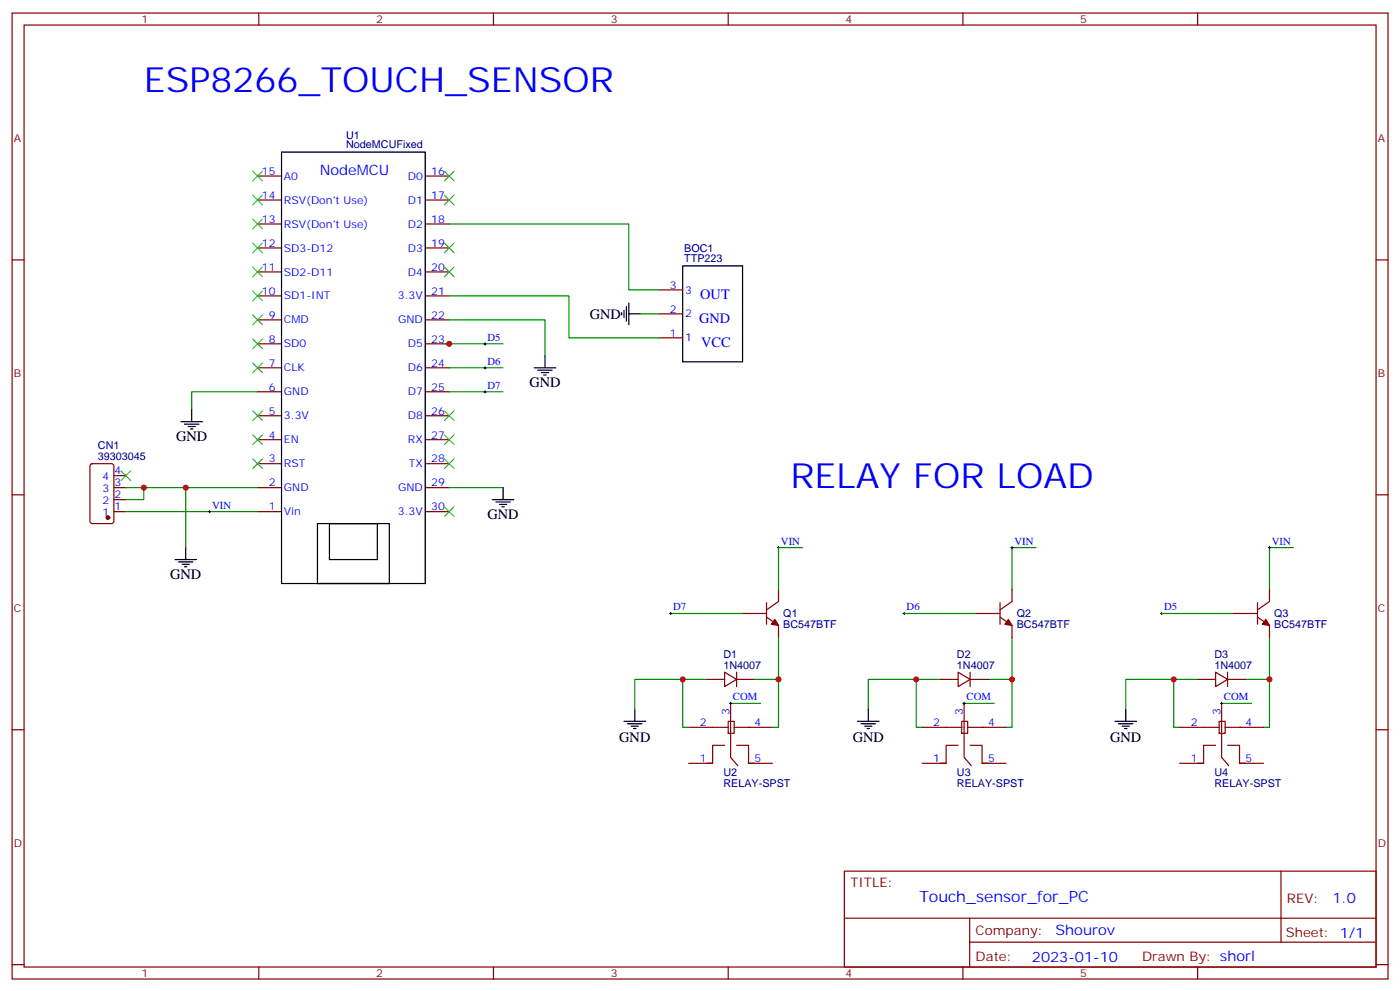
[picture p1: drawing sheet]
<svg xmlns="http://www.w3.org/2000/svg" width="412mm" height="292mm" viewBox="0 0 412 292" stroke-linecap="round" stroke-linejoin="round" font-family="sans-serif">
<g fill="none" stroke="#870000" stroke-width=".35">
<path d="M3.6 3.8h405.3v284.4h-405.3zM7.1 7.4h398.3v277.3h-398.3zM76.2 3.8v3.6M145.4 3.8v3.6M214.5 3.8v3.6M283.7 3.8v3.6M352.8 3.8v3.6M75.9 58.9h7M75.9 51.8h7M125.3 58.9h7M125.3 51.8h7M3.6 76.5h3.5"/>
<path d="M75.9 73h7M75.9 65.9h7M125.3 73h7M125.3 65.9h7M405.4 76.5h3.5M75.9 94.2h7M75.9 87.1h7M75.9 80h7M125.3 94.2h7M125.3 87.1h7M125.3 80h7M194.1 99.4h7"/>
<path d="M194.1 92.4h7M194.1 85.3h7M75.9 115.3h7M75.9 108.3h7M75.9 101.2h7M125.3 115.3h7M125.3 108.3h7M125.3 101.2h7M26.7 136.7l.5-.2h5.6l.7 .4v16.5l-.4 .7h-5.9l-.7-.4v-16.5zM75.9 136.5h7M75.9 129.4h7M75.9 122.4h7"/>
<path d="M125.3 136.5h7M125.3 129.4h7M125.3 122.4h7M3.6 145.7h3.5M33.5 150.6h3.6M33.5 143.5h3.6M33.5 147.1h3.6M33.5 140h3.6M75.9 150.6h7M75.9 143.5h7M125.3 150.6h7M125.3 143.5h7"/>
<path d="M405.4 145.7h3.5M225.8 177.4v6.4M229.3 173.5v3.6l-3.5 2.4M294.6 177.4v6.4M298.1 173.5v3.6l-3.5 2.4M370.5 177.4v6.4M374 173.5v3.6l-3.5 2.4M208.2 200h5.3M213.5 197.9l3.5 2.1-3.5 2.1zM217 197.9v4.2M217 200h5.3M218.8 180.6h7"/>
<path d="M225.8 181.6l3.5 2.5v3.5M277 200h5.3M282.3 197.9l3.5 2.1-3.5 2.1zM285.8 200h5.3M285.8 197.9v4.2M287.5 180.6h7.1M294.6 181.6l3.5 2.5v3.5M352.8 200h5.3M358.1 197.9l3.5 2.1-3.5 2.1zM361.6 200h5.3M361.6 197.9v4.2M363.4 180.6h7.1"/>
<path d="M370.5 181.6l3.5 2.5v3.5M3.6 214.8h3.5M202.9 214.1h11.6M213.5 219.4h-3.6v5.3h-1.7M214.5 212.3h1.8v3.6h-1.8zM215.2 207v15.9l2.1 2.5M216.3 214.1h11.3M217 219.4h3.5v5.3h1.8M271.7 214.1h11.6M282.3 219.4h-3.6v5.3h-1.7M283.3 212.3h1.8v3.6h-1.8zM284 207v15.9l2.1 2.5"/>
<path d="M285.1 214.1h11.3M285.8 219.4h3.5v5.3h1.8M347.5 214.1h11.7M358.1 219.4h-3.5v5.3h-1.8M359.2 212.3h1.7v3.6h-1.7zM359.9 207v15.9l2.1 2.5M360.9 214.1h11.3M361.6 219.4h3.6v5.3h1.7M405.4 214.8h3.5M202.9 224.7h7M220.5 224.7h7.1M271.7 224.7h7"/>
<path d="M289.3 224.7h7.1M347.5 224.7h7.1M365.2 224.7h7M248.7 256.4h156.7v28.3h-156.7zM377.4 256.5v20.8M248.8 270.3h156.4M285.7 277.3h119.5M285.7 270.3v14.1M3.6 284h3.5M76.2 284.7v3.5M145.4 284.7v3.5M214.5 284.7v3.5"/>
<path d="M283.7 284.7v3.5M352.8 284.7v3.5M405.4 284h3.5"/>
</g>
<g fill="none" stroke="#000" stroke-width=".35">
<path d="M82.9 44.8h42.4v127h-42.4zM201.1 78.3h17.7v28.2h-17.7zM183.1 92v.7M183.8 91.3v2.2M184.5 90.3v4.2M185.2 92.4h3.6M185.2 89.2v6.4M157.4 108.3h6.3M158.4 109h4.3M159.5 109.7h2.1M160.2 110.4h.7M160.5 104.7v3.6"/>
<path d="M53.3 124.1h6.4M54.4 124.8h4.2M55.4 125.6h2.1M56.1 126.3h.7M56.5 120.6v3.5M93.5 154.1h21.2v17.7h-21.2zM97 154.1h14.2v10.6h-14.2zM145 147.1h6.4M146.1 147.8h4.2M147.1 148.5h2.2M147.8 149.2h.8M148.2 143.5v3.6"/>
<path d="M51.5 164.7h6.4M52.6 165.4h4.2M53.7 166.1h2.1M54.4 166.8h.7M54.7 161.2v3.5M183.8 212.3h6.4M184.9 213h4.2M185.9 213.7h2.2M186.7 214.5h.7M187 208.8v3.5M252.6 212.3h6.4M253.7 213h4.2"/>
<path d="M254.7 213.7h2.2M255.4 214.5h.8M255.8 208.8v3.5M328.5 212.3h6.3M329.5 213h4.3M330.6 213.7h2.1M331.3 214.5h.7M331.6 208.8v3.5"/>
</g>
<g fill="none" stroke="#008700" stroke-width=".35">
<path d="M132.3 65.9h52.9v19.4h8.9M132.3 94.2h28.2v10.5M132.3 87.1h35.3v12.3h26.5M188.8 92.4h5.3M75.9 115.3h-19.4v5.3M130.6 101.2h17.6M132.3 108.3h15.9M132.3 115.3h15.9M37.1 150.6h38.8M37.1 143.5h38.8M42.4 143.5v3.6h-5.3M54.7 143.5v17.7"/>
<path d="M132.3 143.5h15.9M236.4 161.2h-7.1v12.3M305.2 161.2h-7.1v12.3M381 161.2h-7v12.3M197.6 180.6h21.2M201.1 200h-14.1v8.8M208.2 200h-7.1v14.1h1.8M222.3 200h7v14.1h-1.7M229.3 187.6v12.4M266.4 180.6h21.1M269.9 200h-14.1v8.8M277 200h-7.1v14.1h1.8"/>
<path d="M291.1 200h7v14.1h-1.7M298.1 187.6v12.4M342.2 180.6h21.2M345.8 200h-14.2v8.8M352.8 200h-7v14.1h1.7M366.9 200h7.1v14.1h-1.8M374 187.6v12.4M215.2 207h8.8M284 207h8.8M359.9 207h8.8"/>
</g>
<g fill="#870000" stroke="#870000" stroke-width=".35">
<path d="M228.3 182.4l1 1.7-2.1-.3z"/>
<path d="M297.1 182.4l1 1.7-2.1-.3z"/>
<path d="M372.9 182.4l1.1 1.7-2.1-.3z"/>
<circle cx="31.8" cy="152.4" r=".53"/>
</g>
<g fill="none" stroke="#000" stroke-width=".29">
<path d="M142.6 108.3h.7M142.6 115.3h.7M142.6 101.2h.7M142.9 100.9v.7M142.9 107.9v.7M142.9 115v.7M61.4 150.6h.7M61.8 150.2v.8M229 161.2h.7M229.3 160.8v.7M297.8 161.2h.7M298.1 160.8v.7"/>
<path d="M373.6 161.2h.7M374 160.8v.7M197.2 180.6h.7M197.6 180.2v.7M266 180.6h.7M266.4 180.2v.7M341.9 180.6h.7M342.2 180.2v.7M214.9 207h.7M215.2 206.7v.7M283.7 207h.7M284 206.7v.7"/>
<path d="M359.5 207h.7M359.9 206.7v.7"/>
</g>
<g fill="none" stroke="#3c3" stroke-width=".35">
<path d="M74.5 50.4l2.8 2.8M74.5 57.5l2.8 2.8M77.3 50.4l-2.8 2.8M77.3 57.5l-2.8 2.8M130.9 57.5l2.8 2.8M130.9 50.4l2.8 2.8M133.7 50.4l-2.8 2.8M133.7 57.5l-2.8 2.8M74.5 64.5l2.8 2.8M74.5 71.6l2.8 2.8M74.5 78.6l2.8 2.9M77.3 64.5l-2.8 2.8"/>
<path d="M77.3 71.6l-2.8 2.8M77.3 78.6l-2.8 2.9M130.9 78.6l2.8 2.9M130.9 71.6l2.8 2.8M133.7 71.6l-2.8 2.8M133.7 78.6l-2.8 2.9M74.5 85.7l2.8 2.8M74.5 92.7l2.8 2.9M74.5 99.8l2.8 2.8M77.3 85.7l-2.8 2.8M77.3 92.7l-2.8 2.9M77.3 99.8l-2.8 2.8"/>
<path d="M74.5 106.9l2.8 2.8M77.3 106.9l-2.8 2.8M35.7 138.6l2.8 2.8M38.5 138.6l-2.8 2.8M74.5 121l2.8 2.8M74.5 128l2.8 2.8M74.5 135.1l2.8 2.8M77.3 121l-2.8 2.8M77.3 128l-2.8 2.8M77.3 135.1l-2.8 2.8M130.9 135.1l2.8 2.8M130.9 128l2.8 2.8"/>
<path d="M130.9 121l2.8 2.8M133.7 135.1l-2.8 2.8M133.7 128l-2.8 2.8M133.7 121l-2.8 2.8M130.9 149.2l2.8 2.8M133.7 149.2l-2.8 2.8"/>
</g>
<g fill="#c00">
<circle cx="42.4" cy="143.5" r=".88"/>
<circle cx="201.1" cy="200" r=".88"/>
<circle cx="229.3" cy="200" r=".88"/>
<circle cx="132.3" cy="101.2" r=".88"/>
<circle cx="298.1" cy="200" r=".88"/>
<circle cx="269.9" cy="200" r=".88"/>
<circle cx="374" cy="200" r=".88"/>
<circle cx="345.8" cy="200" r=".88"/>
<circle cx="54.7" cy="143.5" r=".88"/>
</g>
<g font-size="10.2" fill="#00f">
<text x="42.4" y="27.1">ESP8266_TOUCH_SENSOR</text>
<text x="232.9" y="143.5">RELAY FOR LOAD</text>
</g>
<text font-size="4.6" fill="#00f" x="270.8" y="265.5">Touch_sensor_for_PC</text>
<g font-size="4.2" fill="#00f">
<text x="94.2" y="51.6">NodeMCU</text>
<text x="206.3" y="88.2">OUT</text>
<text x="205.9" y="95.2">GND</text>
<text x="206.5" y="102.3">VCC</text>
<text x="392.5" y="265.7">1.0</text>
<text x="310.9" y="275.3">Shourov</text>
<text x="304" y="283.1">2023-01-10</text>
</g>
<g font-size="4.2">
<text x="173.8" y="93.8">GND</text>
<text x="156" y="113.9">GND</text>
<text x="51.9" y="129.8">GND</text>
<text x="143.6" y="152.7">GND</text>
<text x="50.1" y="170.4">GND</text>
<text x="182.4" y="218.4">GND</text>
<text x="251.2" y="218.4">GND</text>
<text x="327.1" y="218.4">GND</text>
</g>
<g font-size="3.9" fill="#800">
<text x="250.5" y="261">TITLE:</text>
<text x="379.1" y="265.7">REV:</text>
<text x="287.4" y="275.2">Company:</text>
<text x="378.8" y="275.8">Sheet: 1/1</text>
<text x="287.4" y="282.9">Date:</text>
<text x="336.5" y="283">Drawn By: shorl</text>
</g>
<g font-size="3.2" fill="#800">
<text x="41.7" y="6.8">1</text>
<text x="110.8" y="6.8">2</text>
<text x="180" y="6.8">3</text>
<text x="249.1" y="6.8">4</text>
<text x="318.2" y="6.8">5</text>
<text x="4.1" y="41.9">A</text>
<text x="405.9" y="41.9">A</text>
<text x="4.1" y="111.1">B</text>
<text x="405.9" y="111.1">B</text>
<text x="4.1" y="180.2">C</text>
<text x="405.9" y="180.2">C</text>
<text x="4.1" y="249.4">D</text>
<text x="405.9" y="249.4">D</text>
<text x="41.7" y="287.7">1</text>
<text x="110.8" y="287.7">2</text>
<text x="180" y="287.7">3</text>
<text x="249.1" y="287.7">4</text>
<text x="318.2" y="287.7">5</text>
</g>
<g font-size="3.2" fill="#000080">
<text x="102" y="40.8">U1</text>
<text x="102" y="43.7">NodeMCUFixed</text>
<text x="201.6" y="77.2">TTP223</text>
<text x="201.6" y="74">BOC1</text>
<text x="28.8" y="135.4">39303045</text>
<text x="28.8" y="132.3">CN1</text>
<text x="230.8" y="184.9">BC547BTF</text>
<text x="230.8" y="181.7">Q1</text>
<text x="299.5" y="184.9">BC547BTF</text>
<text x="299.5" y="181.7">Q2</text>
<text x="375.4" y="184.9">BC547BTF</text>
<text x="375.4" y="181.7">Q3</text>
<text x="213.1" y="193.7">D1</text>
<text x="213.1" y="196.8">1N4007</text>
<text x="281.9" y="193.7">D2</text>
<text x="281.9" y="196.8">1N4007</text>
<text x="357.8" y="193.7">D3</text>
<text x="357.8" y="196.8">1N4007</text>
<text x="213.1" y="231.6">RELAY-SPST</text>
<text x="213.1" y="228.4">U2</text>
<text x="281.9" y="231.6">RELAY-SPST</text>
<text x="281.9" y="228.4">U3</text>
<text x="357.8" y="231.6">RELAY-SPST</text>
<text x="357.8" y="228.4">U4</text>
</g>
<g font-size="3.2" fill="#00f">
<text x="77.1" y="51.5">15</text>
<text x="83.6" y="52.9">A0</text>
<text x="120.1" y="52.9">D0</text>
<text x="127" y="51.5">16</text>
<text x="77.1" y="58.5">14</text>
<text x="83.6" y="59.9">RSV(Don't Use)</text>
<text x="120.1" y="59.9">D1</text>
<text x="127" y="58.5">17</text>
<text x="77.1" y="65.6">13</text>
<text x="127" y="65.6">18</text>
<text x="83.6" y="67">RSV(Don't Use)</text>
<text x="120.1" y="67">D2</text>
<text x="77.1" y="72.6">12</text>
<text x="83.6" y="74">SD3-D12</text>
<text x="120.1" y="74">D3</text>
<text x="127" y="72.6">19</text>
<text x="77.1" y="79.7">11</text>
<text x="83.6" y="81.1">SD2-D11</text>
<text x="120.1" y="81.1">D4</text>
<text x="127" y="79.7">20</text>
<text x="77.1" y="86.7">10</text>
<text x="83.6" y="88.2">SD1-INT</text>
<text x="117.2" y="88.2">3.3V</text>
<text x="127" y="86.7">21</text>
<text x="197.3" y="85">3</text>
<text x="201.8" y="86.4">3</text>
<text x="79.2" y="93.8">9</text>
<text x="83.6" y="95.2">CMD</text>
<text x="117.3" y="95.2">GND</text>
<text x="127" y="93.8">22</text>
<text x="197.3" y="92">2</text>
<text x="201.8" y="93.5">2</text>
<text x="79.2" y="100.9">8</text>
<text x="127" y="100.9">23</text>
<text x="143.6" y="100.3">D5</text>
<text x="197.3" y="99.1">1</text>
<text x="201.8" y="100.5">1</text>
<text x="79.2" y="107.9">7</text>
<text x="83.6" y="102.3">SD0</text>
<text x="120.1" y="102.3">D5</text>
<text x="127" y="107.9">24</text>
<text x="143.6" y="107.4">D6</text>
<text x="83.6" y="109.3">CLK</text>
<text x="120.1" y="109.3">D6</text>
<text x="79.2" y="115">6</text>
<text x="83.6" y="116.4">GND</text>
<text x="120.1" y="116.4">D7</text>
<text x="127" y="115">25</text>
<text x="143.6" y="114.4">D7</text>
<text x="79.2" y="122">5</text>
<text x="83.6" y="123.4">3.3V</text>
<text x="120.1" y="123.4">D8</text>
<text x="127" y="122">26</text>
<text x="79.2" y="129.1">4</text>
<text x="83.6" y="130.5">EN</text>
<text x="120.2" y="130.5">RX</text>
<text x="127" y="129.1">27</text>
<text x="79.2" y="136.1">3</text>
<text x="83.6" y="137.5">RST</text>
<text x="120.4" y="137.5">TX</text>
<text x="127" y="136.1">28</text>
<text x="30.2" y="141.4">4</text>
<text x="33.7" y="143.2">3</text>
<text x="33.7" y="139.7">4</text>
<text x="79.2" y="143.2">2</text>
<text x="127" y="143.2">29</text>
<text x="30.2" y="148.5">2</text>
<text x="30.2" y="145">3</text>
<text x="33.7" y="146.7">2</text>
<text x="62.5" y="149.7">VIN</text>
<text x="83.6" y="144.6">GND</text>
<text x="117.3" y="144.6">GND</text>
<text x="30.2" y="152">1</text>
<text x="33.7" y="150.2">1</text>
<text x="79.2" y="150.2">1</text>
<text x="83.6" y="151.7">Vin</text>
<text x="117.2" y="151.7">3.3V</text>
<text x="127" y="150.2">30</text>
<text x="230" y="160.3">VIN</text>
<text x="298.8" y="160.3">VIN</text>
<text x="374.7" y="160.3">VIN</text>
<text x="198.3" y="179.7">D7</text>
<text x="267.1" y="179.7">D6</text>
<text x="342.9" y="179.7">D5</text>
<text x="215.9" y="206.2">COM</text>
<text x="284.7" y="206.2">COM</text>
<text x="360.6" y="206.2">COM</text>
<text x="206.2" y="213.7">2</text>
<text x="214.9" y="210.6" transform="rotate(-90 214.9 210.6)">3</text>
<text x="222.3" y="213.7">4</text>
<text x="274.9" y="213.7">2</text>
<text x="283.7" y="210.6" transform="rotate(-90 283.7 210.6)">3</text>
<text x="291.1" y="213.7">4</text>
<text x="350.8" y="213.7">2</text>
<text x="359.5" y="210.6" transform="rotate(-90 359.5 210.6)">3</text>
<text x="366.9" y="213.7">4</text>
<text x="206.2" y="224.3">1</text>
<text x="222.3" y="224.3">5</text>
<text x="274.9" y="224.3">1</text>
<text x="291.1" y="224.3">5</text>
<text x="350.8" y="224.3">1</text>
<text x="366.9" y="224.3">5</text>
</g>
</svg>
